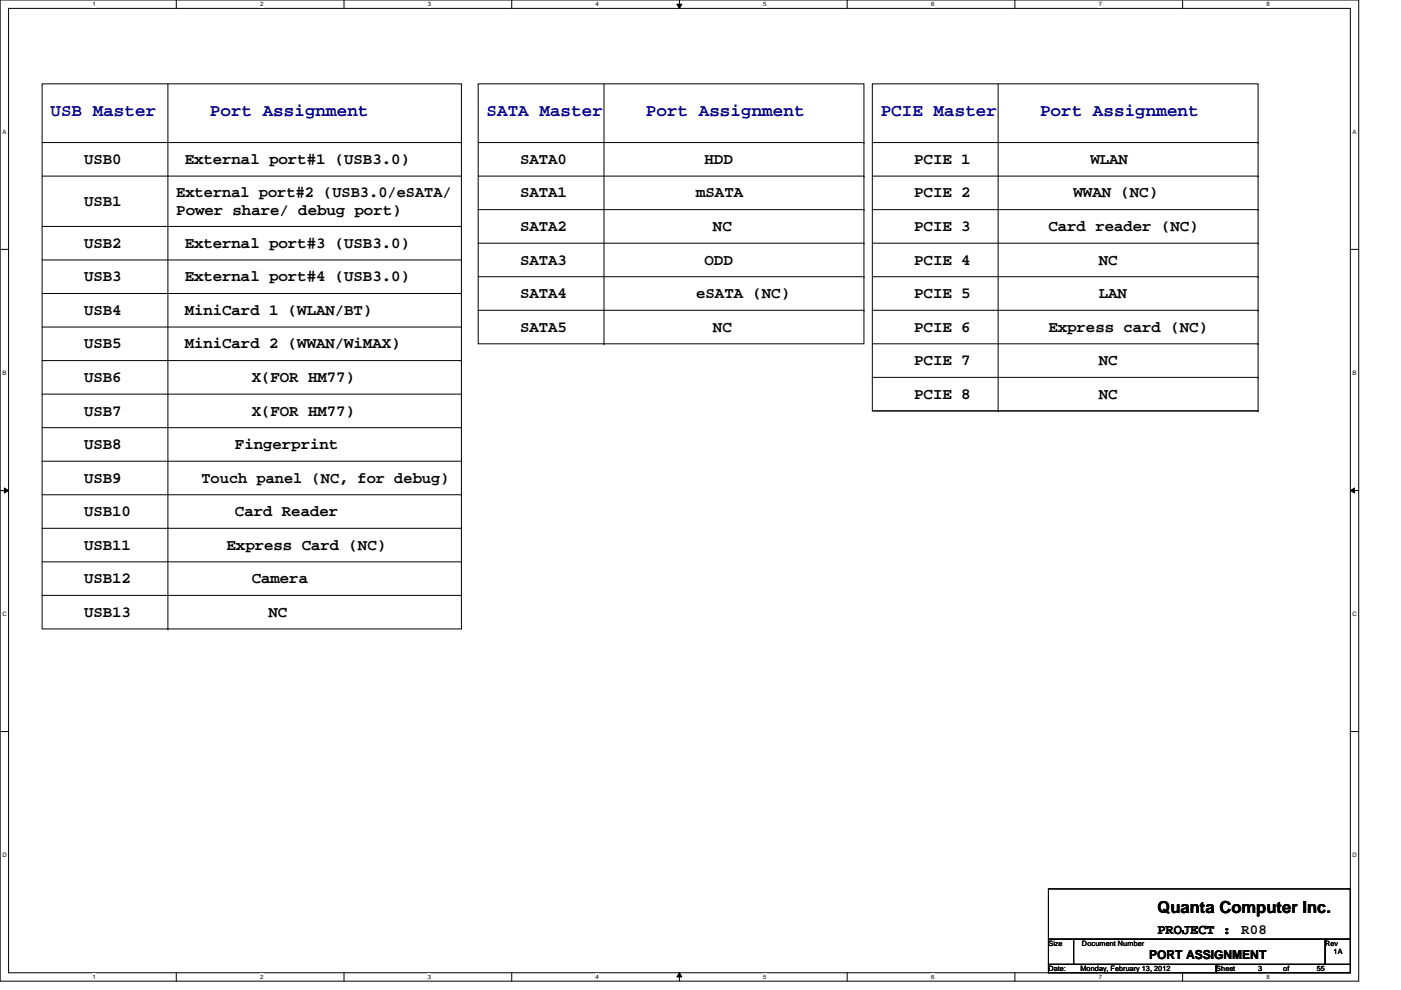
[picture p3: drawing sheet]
<svg xmlns="http://www.w3.org/2000/svg" width="297mm" height="210mm" viewBox="0 0 297 210" stroke-linecap="round" stroke-linejoin="round" font-family="sans-serif">
<path d="M0 0h288.1v208h-288.1zM1.8 1.8h284.5v204.4h-284.5z" fill="none" stroke="#000" stroke-width=".21"/>
<g fill="#fff">
<path d="M19.6 .2h.7v1.4h-.7z"/>
<path d="M19.6 206.4h.7v1.4h-.7z"/>
</g>
<path d="M37.4 0v1.8M37.4 206.2v1.8" fill="none" stroke="#000" stroke-width=".21"/>
<g fill="#fff">
<path d="M55.2 .2h.6v1.4h-.6z"/>
<path d="M55.2 206.4h.6v1.4h-.6z"/>
</g>
<path d="M72.9 0v1.8M72.9 206.2v1.8" fill="none" stroke="#000" stroke-width=".21"/>
<g fill="#fff">
<path d="M90.7 .2h.7v1.4h-.7z"/>
<path d="M90.7 206.4h.7v1.4h-.7z"/>
</g>
<path d="M108.5 0v1.8M108.5 206.2v1.8" fill="none" stroke="#000" stroke-width=".21"/>
<g fill="#fff">
<path d="M126.3 .2h.7v1.4h-.7z"/>
<path d="M126.3 206.4h.7v1.4h-.7z"/>
</g>
<path d="M143.5 .9h1.1l-.5 .9zM144.1 0v1.8M144.1 206.2l.5 .9h-1.1zM144.1 206.2v1.8" fill="none" stroke="#000" stroke-width=".21"/>
<path d="M143.5 .9h1.1l-.5 .9zM144.1 206.2l.5 .9h-1.1z" fill="#000"/>
<g fill="#fff">
<path d="M161.8 .2h.7v1.4h-.7z"/>
<path d="M161.8 206.4h.7v1.4h-.7z"/>
</g>
<path d="M179.6 0v1.8M179.6 206.2v1.8" fill="none" stroke="#000" stroke-width=".21"/>
<g fill="#fff">
<path d="M197.4 .2h.7v1.4h-.7z"/>
<path d="M197.4 206.4h.7v1.4h-.7z"/>
</g>
<path d="M215.2 0v1.8M215.2 206.2v1.8" fill="none" stroke="#000" stroke-width=".21"/>
<g fill="#fff">
<path d="M233 .2h.6v1.4h-.6z"/>
<path d="M233 206.4h.6v1.4h-.6z"/>
</g>
<path d="M250.7 0v1.8M250.7 206.2v1.8" fill="none" stroke="#000" stroke-width=".21"/>
<g fill="#fff">
<path d="M268.5 .2h.7v1.4h-.7z"/>
<path d="M268.5 206.4h.7v1.4h-.7z"/>
<path d="M.5 27.3h.8v1.4h-.8z"/>
<path d="M286.8 27.3h.8v1.4h-.8z"/>
<path d="M.5 78.4h.8v1.4h-.8z"/>
<path d="M286.8 78.4h.8v1.4h-.8z"/>
</g>
<path d="M0 52.9h1.8M286.3 52.9h1.8" fill="none" stroke="#000" stroke-width=".21"/>
<g fill="#fff">
<path d="M.5 129.5h.9v1.4h-.9z"/>
<path d="M286.8 129.5h.9v1.4h-.9z"/>
</g>
<path d="M0 104h1.8M.9 103.5l.9 .5-.9 .5zM286.3 104l.9-.5v1zM286.3 104h1.8" fill="none" stroke="#000" stroke-width=".21"/>
<path d="M.9 103.5l.9 .5-.9 .5zM286.3 104l.9-.5v1z" fill="#000"/>
<g fill="#fff">
<path d="M.5 180.6h.9v1.4h-.9z"/>
<path d="M286.8 180.6h.9v1.4h-.9z"/>
</g>
<g fill="none" stroke="#000" stroke-width=".21">
<path d="M8.9 17.8h88.9v115.5h-88.9zM35.6 17.8v115.5M101.4 17.8h81.8v55.1h-81.8zM128.1 17.8v55.1M185 17.8h81.7v69.3h-81.7zM211.6 17.8v69.3M8.9 30.2h88.9M8.9 37.3h88.9M97.8 30.2h.1M97.8 37.3h.1M101.4 30.2h81.8M101.4 37.3h81.8"/>
<path d="M183.2 30.2h.1M183.2 37.3h.1M185 30.2h81.7M185 37.3h81.7M266.7 30.2h.1M266.7 37.3h.1M8.9 48h88.9M8.9 55.1h88.9M97.8 48h.1M97.8 55.1h.1M101.4 44.4h81.8M101.4 51.6h81.8"/>
<path d="M101.4 58.7h81.8M183.2 44.4h.1M183.2 51.6h.1M183.2 58.7h.1M185 44.4h81.7M185 51.6h81.7M185 58.7h81.7M266.7 44.4h.1M266.7 51.6h.1M266.7 58.7h.1M8.9 62.2h88.9M8.9 69.3h88.9"/>
<path d="M8.9 76.5h88.9M97.8 62.2h.1M97.8 69.3h.1M97.8 76.5h.1M101.4 65.8h81.8M128.1 72.9h.1M183.2 65.8h.1M185 65.8h81.7M185 72.9h81.7M266.7 65.8h.1M266.7 72.9h.1M8.9 83.6h88.9"/>
<path d="M8.9 90.7h88.9M8.9 97.8h88.9M97.8 83.6h.1M97.8 90.7h.1M97.8 97.8h.1M185 80h81.7M185 87.1h81.7M211.6 87.1h.1M266.7 80h.1M266.7 87.1h.1M8.9 104.9h88.9M8.9 112h88.9"/>
<path d="M8.9 119.1h88.9M97.8 104.9h.1M97.8 112h.1M97.8 119.1h.1M8.9 126.2h88.9M35.6 133.3h.1M97.8 126.2h.1M0 155.1h1.8M286.3 155.1h1.8M222.3 188.5h64v10.6h-64zM222.3 199.1h5.3v5.4h-5.3zM227.6 199.1h53.4v5.4h-53.4z"/>
<path d="M281 199.1h5.3v5.4h-5.3zM222.3 204.5h35.5v1.7h-35.5zM257.8 204.5h28.5v1.7h-28.5z"/>
</g>
<g font-size="3.7" fill="#0000a0">
<text x="10.7" y="24.5">USB Master</text>
<text x="103.2" y="24.5">SATA Master</text>
<text x="186.7" y="24.5">PCIE Master</text>
</g>
<g font-size="3.7" fill="#000080">
<text x="44.5" y="24.5">Port Assignment</text>
<text x="136.9" y="24.5">Port Assignment</text>
<text x="220.5" y="24.5">Port Assignment</text>
</g>
<text font-size="3.5" x="245.4" y="193.5">Quanta Computer Inc.</text>
<g font-size="3.3">
<text x="17.8" y="34.8">USB0</text>
<text x="39.2" y="34.8">External port#1 (USB3.0)</text>
<text x="110.3" y="34.8">SATA0</text>
<text x="149.4" y="34.8">HDD</text>
<text x="193.8" y="34.8">PCIE 1</text>
<text x="231.2" y="34.8">WLAN</text>
<text x="37.4" y="41.9">External port#2 (USB3.0/eSATA/</text>
<text x="110.3" y="41.9">SATA1</text>
<text x="147.6" y="41.9">mSATA</text>
<text x="193.8" y="41.9">PCIE 2</text>
<text x="227.6" y="41.9">WWAN (NC)</text>
<text x="17.8" y="43.6">USB1</text>
<text x="37.4" y="45.6">Power share/ debug port)</text>
<text x="17.8" y="52.5">USB2</text>
<text x="39.2" y="52.5">External port#3 (USB3.0)</text>
<text x="110.3" y="49">SATA2</text>
<text x="151.2" y="49">NC</text>
<text x="193.8" y="49">PCIE 3</text>
<text x="222.3" y="49">Card reader (NC)</text>
<text x="17.8" y="59.6">USB3</text>
<text x="39.2" y="59.6">External port#4 (USB3.0)</text>
<text x="110.3" y="56.1">SATA3</text>
<text x="149.4" y="56.1">ODD</text>
<text x="193.8" y="56.1">PCIE 4</text>
<text x="233" y="56.1">NC</text>
<text x="110.3" y="63.2">SATA4</text>
<text x="147.6" y="63.2">eSATA (NC)</text>
<text x="193.8" y="63.2">PCIE 5</text>
<text x="233" y="63.2">LAN</text>
<text x="17.8" y="66.8">USB4</text>
<text x="39.2" y="66.8">MiniCard 1 (WLAN/BT)</text>
<text x="110.3" y="70.3">SATA5</text>
<text x="151.2" y="70.3">NC</text>
<text x="193.8" y="70.3">PCIE 6</text>
<text x="222.3" y="70.3">Express card (NC)</text>
<text x="17.8" y="73.9">USB5</text>
<text x="39.2" y="73.9">MiniCard 2 (WWAN/WiMAX)</text>
<text x="193.8" y="77.4">PCIE 7</text>
<text x="233" y="77.4">NC</text>
<text x="17.8" y="81">USB6</text>
<text x="53.4" y="81">X(FOR HM77)</text>
<text x="17.8" y="88.1">USB7</text>
<text x="53.4" y="88.1">X(FOR HM77)</text>
<text x="193.8" y="84.5">PCIE 8</text>
<text x="233" y="84.5">NC</text>
<text x="17.8" y="95.2">USB8</text>
<text x="49.8" y="95.2">Fingerprint</text>
<text x="17.8" y="102.3">USB9</text>
<text x="42.7" y="102.3">Touch panel (NC, for debug)</text>
<text x="17.8" y="109.4">USB10</text>
<text x="49.8" y="109.4">Card Reader</text>
<text x="17.8" y="116.5">USB11</text>
<text x="48" y="116.5">Express Card (NC)</text>
<text x="17.8" y="123.7">USB12</text>
<text x="53.4" y="123.7">Camera</text>
<text x="17.8" y="130.8">USB13</text>
<text x="56.9" y="130.8">NC</text>
</g>
<g font-size="3">
<text x="245.4" y="198.1">PROJECT :</text>
<text x="263.2" y="198.1">R08</text>
</g>
<text font-size="2.6" x="243.6" y="203.3">PORT ASSIGNMENT</text>
<g font-size="1.6">
<text x="222.3" y="200.6">Size</text>
<text x="229.4" y="200.6">Document Number</text>
<text x="281" y="200.6">Rev</text>
<text x="282.7" y="202.4">1A</text>
<text x="222.3" y="205.9">Date:</text>
<text x="229.1" y="205.9">Monday, February 13, 2012</text>
<text x="257.8" y="205.9">Sheet</text>
<text x="266.7" y="205.9">3</text>
<text x="272.1" y="205.9">of</text>
<text x="279.2" y="205.9">55</text>
</g>
<g font-size="1.3">
<text x="19.6" y="1.3">1</text>
<text x="55.2" y="1.3">2</text>
<text x="90.7" y="1.3">3</text>
<text x="126.3" y="1.3">4</text>
<text x="161.8" y="1.3">5</text>
<text x="197.4" y="1.3">6</text>
<text x="233" y="1.3">7</text>
<text x="268.5" y="1.3">8</text>
<text x=".5" y="28.4">A</text>
<text x="286.8" y="28.4">A</text>
<text x=".5" y="79.5">B</text>
<text x="286.8" y="79.5">B</text>
<text x=".5" y="130.7">C</text>
<text x="286.8" y="130.7">C</text>
<text x=".5" y="181.8">D</text>
<text x="286.8" y="181.8">D</text>
<text x="19.6" y="207.6">1</text>
<text x="55.2" y="207.6">2</text>
<text x="90.7" y="207.6">3</text>
<text x="126.3" y="207.6">4</text>
<text x="161.8" y="207.6">5</text>
<text x="197.4" y="207.6">6</text>
<text x="233" y="207.6">7</text>
<text x="268.5" y="207.6">8</text>
</g>
</svg>
